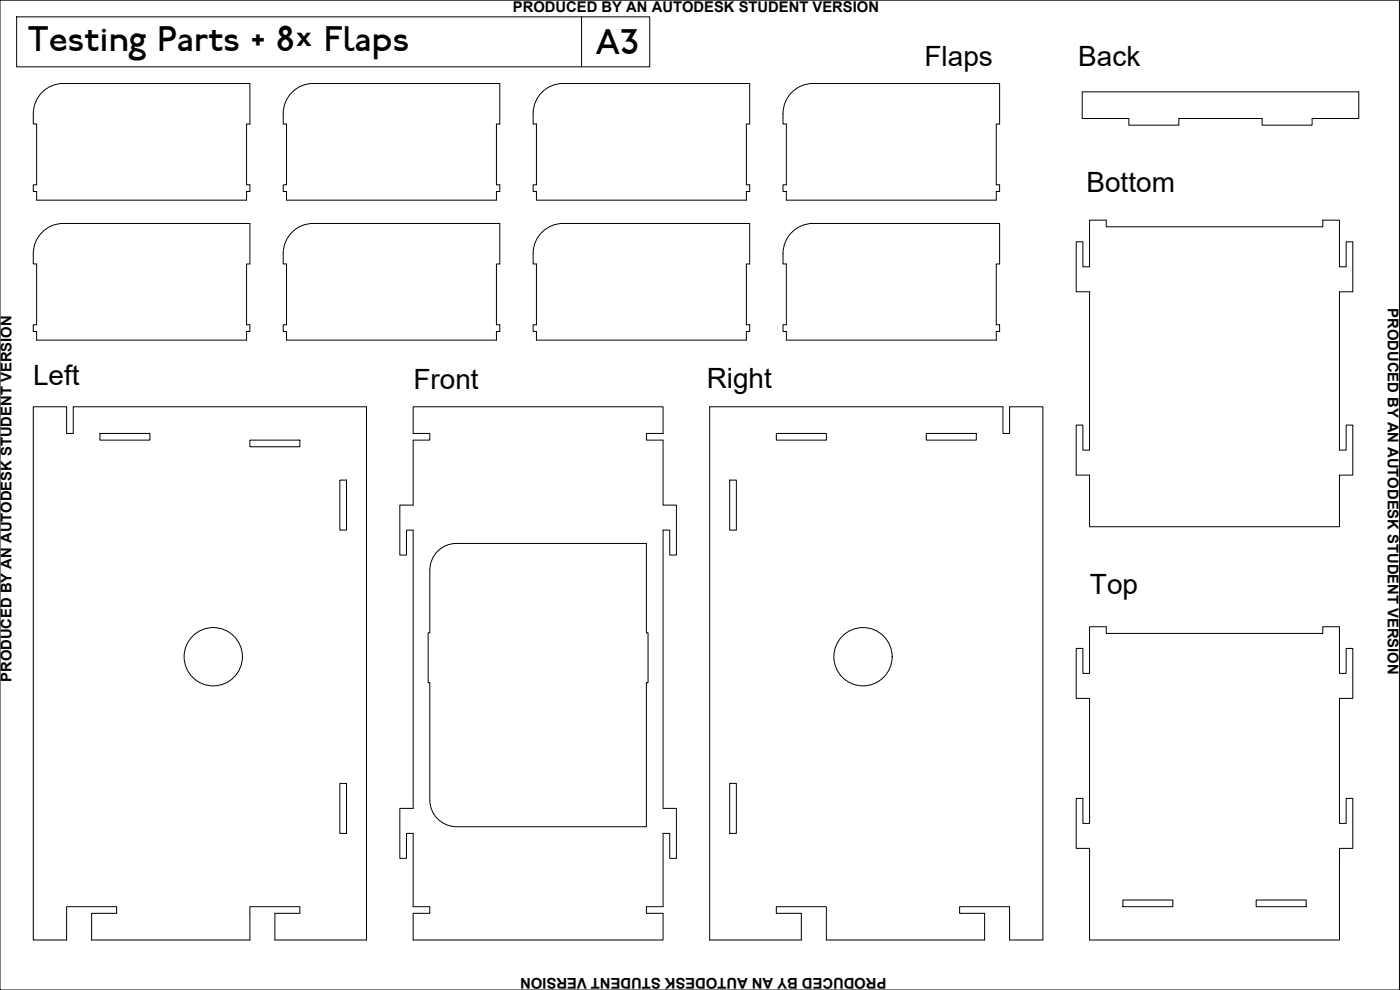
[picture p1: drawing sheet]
<svg xmlns="http://www.w3.org/2000/svg" width="420mm" height="297mm" viewBox="0 0 420 297" stroke-linecap="round" stroke-linejoin="round" font-family="sans-serif">
<!-- layer: 0 -->
<path d="M0 .1h420v296.9h-420zM129 189.9h-.5v14.9h.5M194 189.9h.5v14.9h-.5" fill="none" stroke="#000" stroke-width=".3"/>
<!-- layer: Cut -->
<g fill="none" stroke="#000" stroke-width=".3">
<path d="M12.6 27.7a9 9 0 0 1 6.4-2.7l56 .1v12.1h-1v18.3h1v2h-1v2.6h-63v-2.6h-1v-2h1v-18.3h-1a12.7 12.7 0 0 1 1.2-7.7zM87.6 27.7a9 9 0 0 1 6.4-2.7l56 .1v12.1h-1v18.3h1v2h-1v2.6h-63v-2.6h-1v-2h1v-18.3h-1a12.6 12.6 0 0 1 1.2-7.7zM162.6 27.7a9 9 0 0 1 6.4-2.7l56 .1v12.1h-1v18.3h1v2h-1v2.6h-63v-2.6h-1v-2h1v-18.3h-1a12.6 12.6 0 0 1 1.2-7.7zM237.6 27.7a9 9 0 0 1 6.4-2.7l56 .1v12.1h-1v18.3h1v2h-1v2.6h-63v-2.6h-1v-2h1v-18.3h-1a12.7 12.7 0 0 1 1.2-7.7zM324.8 27.6h83v8h-14v2h-15v-2h-25v2h-15v-2h-14zM12.6 69.7a9 9 0 0 1 6.4-2.7l56 .1v12.1h-1v18.2h1v2h-1v2.7h-63v-2.7h-1v-2h1v-18.2h-1a12.7 12.7 0 0 1 1.2-7.7zM87.6 69.7a9 9 0 0 1 6.4-2.7l56 .1v12.1h-1v18.2h1v2h-1v2.7h-63v-2.7h-1v-2h1v-18.2h-1a12.6 12.6 0 0 1 1.2-7.7zM162.6 69.7a9 9 0 0 1 6.4-2.7l56 .1v12.1h-1v18.2h1v2h-1v2.7h-63v-2.7h-1v-2h1v-18.2h-1a12.6 12.6 0 0 1 1.2-7.7zM237.6 69.7a9 9 0 0 1 6.4-2.7l56 .1v12.1h-1v18.2h1v2h-1v2.7h-63v-2.7h-1v-2h1v-18.2h-1a12.7 12.7 0 0 1 1.2-7.7zM327 66.1h5v1.9h65v-1.9h5v13.9h2v-7.4h2v15h-4v47.5h2v-7.6h2v15.1h-4v15.4h-75v-15.4h-4v-15.1h2v7.6h2v-47.5h-4v-15h2v7.4h2zM10 122.1h10v8h2v-8h88v159.9h-27.5v-8h7.5v-2h-15v10h-47.5v-8h7.5v-2h-15v10h-10zM30 130.1h15v2h-15z"/>
<path d="M75 132.1h15v1.9h-15zM124 122.1h75v8h-5v2h5v19.4h4v15h-2v-7.4h-2v83.4h4v15h-2v-7.5h-2v22h-5v2h5v8h-75v-8h5v-2h-5v-22h-2v7.5h-2v-15h4v-83.4h-2v7.4h-2v-15h4v-19.4h5v-2h-5zM213 122.1h88v8h2v-8h10v159.9h-10v-10h-15v2h7.5v8h-47.5v-10h-15v2h7.5v8h-27.5zM233 130.1h15v2h-15zM278 130.1h15v2h-15zM102 144h2v15.1h-2zM219 144h2v15.1h-2zM129 189.9v-18.9a8 8 0 0 1 8-8l57 .1v26.8M327 188.1h5v2h65v-2h5v13.9h2v-7.5h2v15h-4v37.5h2v-7.4h2v14.9h-4v27.5h-75v-27.5h-4v-14.9h2v7.4h2v-37.5h-4v-15h2v7.5h2zM129 204.8v35.2a8 8 0 0 0 8 8h57v-43.2M102 235h2v15h-2zM219 235h2v15h-2z"/>
<path d="M337 270h15v2h-15zM377 270h15v2h-15z"/>
<circle cx="64" cy="197" r="8.7"/>
<circle cx="259" cy="197" r="8.7"/>
</g>
<!-- layer: Letterbox -->
<path d="M5 5.1h190v15h-190zM174.5 5.1v15" fill="none" stroke="#000" stroke-width=".3"/>
<g font-size="11.4">
<text x="8.4" y="15.2">Testing Parts + 8× Flaps</text>
<text x="178.8" y="16.2">A3</text>
</g>
<g font-size="8.4">
<text x="277.5" y="19.8">Flaps</text>
<text x="323.6" y="19.7">Back</text>
<text x="326.1" y="57.5">Bottom</text>
<text x="9.9" y="115.6">Left</text>
<text x="124.1" y="116.7">Front</text>
<text x="212.1" y="116.4">Right</text>
<text x="327.1" y="178.1">Top</text>
</g>
<g font-size="4.4">
<text x="153.9" y="3.5">PRODUCED BY AN AUTODESK STUDENT VERSION</text>
<text x="416.5" y="92.5" transform="rotate(90 416.5 92.5)">PRODUCED BY AN AUTODESK STUDENT VERSION</text>
<text x="3.5" y="204.6" transform="rotate(-90 3.5 204.6)">PRODUCED BY AN AUTODESK STUDENT VERSION</text>
<text x="266.1" y="293.6" transform="rotate(-180 266.1 293.6)">PRODUCED BY AN AUTODESK STUDENT VERSION</text>
</g>
</svg>
